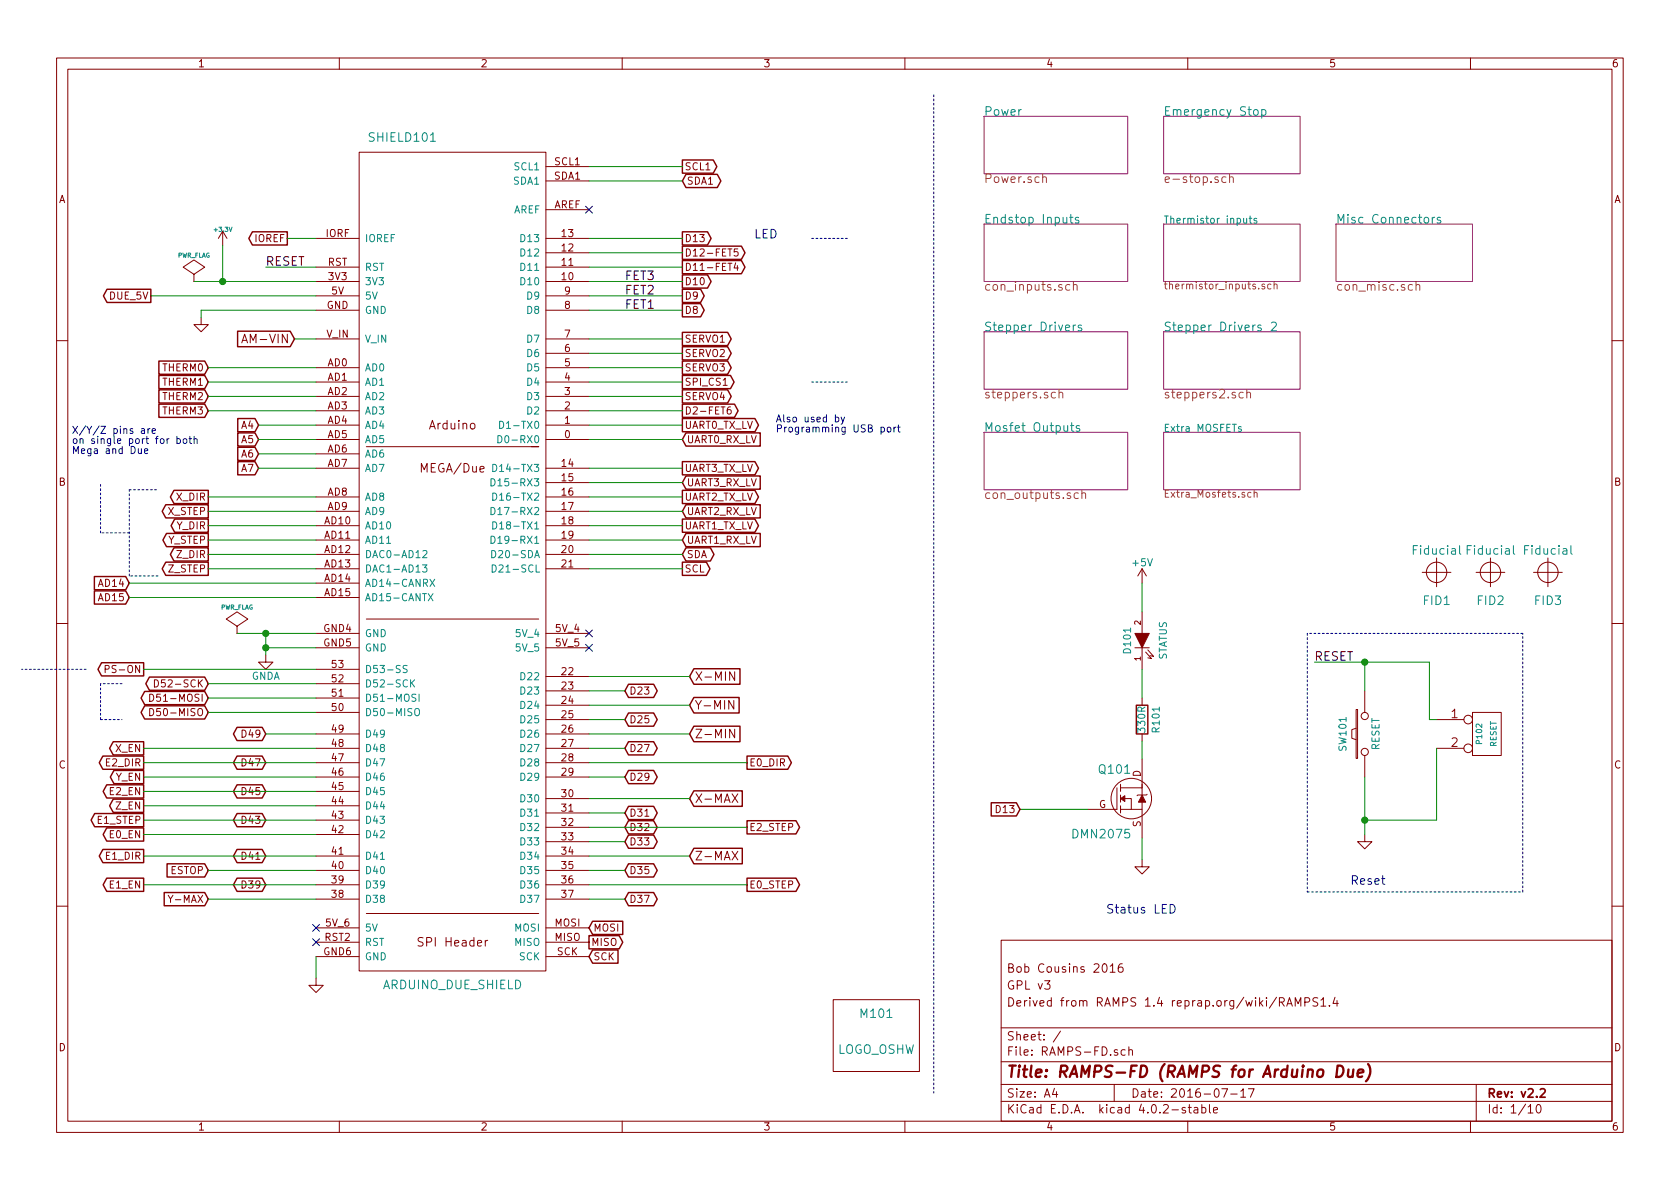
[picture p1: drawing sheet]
EESchema Schematic File Version 2
LIBS:RAMPS-FD-rescue
LIBS:power
LIBS:device
LIBS:transistors
LIBS:conn
LIBS:linear
LIBS:regul
LIBS:74xx
LIBS:cmos4000
LIBS:adc-dac
LIBS:memory
LIBS:xilinx
LIBS:microcontrollers
LIBS:dsp
LIBS:microchip
LIBS:analog_switches
LIBS:motorola
LIBS:texas
LIBS:intel
LIBS:audio
LIBS:interface
LIBS:digital-audio
LIBS:philips
LIBS:display
LIBS:cypress
LIBS:siliconi
LIBS:opto
LIBS:atmel
LIBS:contrib
LIBS:valves
LIBS:RMC
LIBS:RAMPS-FD-cache
EELAYER 25 0
EELAYER END
$Descr A4 11693 8268
encoding utf-8
Sheet 1 10
Title "RAMPS-FD (RAMPS for Arduino Due)"
Date "2016-07-17"
Rev "v2.2"
Comp ""
Comment1 "Derived from RAMPS 1.4 reprap.org/wiki/RAMPS1.4"
Comment2 "GPL v3"
Comment3 "Bob Cousins 2016"
Comment4 ""
$EndDescr
Text GLabel 900  4050 0    50   Input ~ 0
AD14
Text GLabel 900  4150 0    50   Input ~ 0
AD15
Text GLabel 1450 4750 0    50   BiDi ~ 0
D52-SCK
Text GLabel 1450 4950 0    50   BiDi ~ 0
D50-MISO
Text GLabel 4750 1250 2    50   BiDi ~ 0
SDA1
Text GLabel 4750 1150 2    50   Output ~ 0
SCL1
$Sheet
S 6850 800  1000 400 
U 5239FE5C
F0 "Power" 60
F1 "Power.sch" 60
$EndSheet
Text Notes 5400 3000 0    50   ~ 0
Also used by\nProgramming USB port
Text GLabel 4750 3750 2    50   Input ~ 0
UART1_RX_LV
Text GLabel 4750 3650 2    50   Output ~ 0
UART1_TX_LV
Text GLabel 2000 1650 0    50   Output ~ 0
IOREF
Text GLabel 2050 2350 0    60   Input ~ 0
AM-VIN
$Sheet
S 6850 2300 1000 400 
U 50FC2853
F0 "Stepper Drivers" 60
F1 "steppers.sch" 60
$EndSheet
$Sheet
S 8100 800  950  400 
U 5239FA54
F0 "Emergency Stop" 60
F1 "e-stop.sch" 60
$EndSheet
Text GLabel 1450 6050 0    50   Input ~ 0
ESTOP
$Sheet
S 8100 2300 950  400 
U 51B4E84F
F0 "Stepper Drivers 2" 60
F1 "steppers2.sch" 60
$EndSheet
Text Notes 500  3150 0    50   ~ 0
X/Y/Z pins are\non single port for both\nMega and Due
$Comp
L ARDUINO_DUE_SHIELD SHIELD101
U 1 1
P 3200 3800
F 0 "SHIELD101" H 2800 6650 60  0000 C CNN
F 1 "ARDUINO_DUE_SHIELD" H 3150 750 60  0000 C CNN
F 2 "rmc:ARDUINO_MEGA_DUE_SHIELD_FOOTPRINT_RMC" H 3200 3800 60  0001 C CNN
F 3 "" H 3200 3800 60  0001 C CNN
	1    3200 3800
	1    0    0    -1  
$EndComp
Text GLabel 1450 4850 0    50   BiDi ~ 0
D51-MOSI
Text GLabel 1000 4650 0    50   Output ~ 0
PS-ON
Text GLabel 1800 3250 0    50   Input ~ 0
A7
Text GLabel 1800 3150 0    50   Input ~ 0
A6
Text GLabel 1450 2850 0    50   Input ~ 0
THERM3
$Sheet
S 9300 1550 950  400 
U 5176EFAC
F0 "Misc Connectors" 60
F1 "con_misc.sch" 60
$EndSheet
Text GLabel 5200 5750 2    50   Output ~ 0
E2_STEP
Text GLabel 1000 5300 0    50   Output ~ 0
E2_DIR
Text GLabel 1000 5500 0    50   Output ~ 0
E2_EN
$Sheet
S 6850 3000 1000 400 
U 50FC3D20
F0 "Mosfet Outputs" 60
F1 "con_outputs.sch" 60
$EndSheet
Text GLabel 4750 1850 2    50   Output ~ 0
D11-FET4
$Comp
L LOGO_OSHW M101
U 1 1
P 6100 7200
F 0 "M101" H 6100 7350 60  0000 C CNN
F 1 "LOGO_OSHW" H 6100 7100 60  0000 C CNN
F 2 "rmc:OSHW_logo_2" H 6000 7250 60  0001 C CNN
F 3 "" H 6100 7200 60  0001 C CNN
	1    6100 7200
	1    0    0    -1  
$EndComp
Text GLabel 4350 4800 2    50   BiDi ~ 0
D23
Text GLabel 4350 5000 2    50   BiDi ~ 0
D25
Text GLabel 4350 5200 2    50   BiDi ~ 0
D27
Text GLabel 4350 5400 2    50   BiDi ~ 0
D29
Text GLabel 4350 5650 2    50   BiDi ~ 0
D31
Text GLabel 4350 5850 2    50   BiDi ~ 0
D33
Text GLabel 4350 6050 2    50   BiDi ~ 0
D35
Text GLabel 4350 6250 2    50   BiDi ~ 0
D37
Text GLabel 1850 6150 0    50   BiDi ~ 0
D39
Text GLabel 1850 5950 0    50   BiDi ~ 0
D41
Text GLabel 1850 5700 0    50   BiDi ~ 0
D43
Text GLabel 1850 5500 0    50   BiDi ~ 0
D45
Text GLabel 1850 5300 0    50   BiDi ~ 0
D47
Text GLabel 1850 5100 0    50   BiDi ~ 0
D49
Text GLabel 1800 3050 0    50   Input ~ 0
A5
NoConn ~ 2200 6550
$Comp
L GND #PWR01
U 1 1
P 2200 6800
F 0 "#PWR01" H 2200 6800 30  0001 C CNN
F 1 "GND" H 2200 6730 30  0001 C CNN
F 2 "" H 2200 6800 60  0001 C CNN
F 3 "" H 2200 6800 60  0001 C CNN
	1    2200 6800
	1    0    0    -1  
$EndComp
Text GLabel 4100 6450 2    50   Input ~ 0
MOSI
Text GLabel 4100 6650 2    50   Input ~ 0
SCK
Text GLabel 4100 6550 2    50   Output ~ 0
MISO
Text GLabel 1800 2950 0    50   Input ~ 0
A4
Text GLabel 4750 3050 2    50   Input ~ 0
UART0_RX_LV
Text GLabel 4750 2950 2    50   Output ~ 0
UART0_TX_LV
Text GLabel 4750 3950 2    50   Output ~ 0
SCL
Text GLabel 4750 3850 2    50   BiDi ~ 0
SDA
Text GLabel 4800 5100 2    60   Input ~ 0
Z-MIN
Text GLabel 4800 5950 2    60   Input ~ 0
Z-MAX
Text GLabel 1450 6250 0    50   Input ~ 0
Y-MAX
Text GLabel 4800 4900 2    60   Input ~ 0
Y-MIN
Text GLabel 4800 4700 2    60   Input ~ 0
X-MIN
Text GLabel 4800 5550 2    60   Input ~ 0
X-MAX
Text Label 4350 1950 0    60   ~ 0
FET3
Text Label 4350 2050 0    60   ~ 0
FET2
Text Label 4350 2150 0    60   ~ 0
FET1
Text GLabel 4750 2150 2    50   Output ~ 0
D8
Text GLabel 4750 2050 2    50   Output ~ 0
D9
Text GLabel 4750 1950 2    50   Output ~ 0
D10
Text GLabel 4750 2350 2    50   Output ~ 0
SERVO1
Text GLabel 4750 2450 2    50   Output ~ 0
SERVO2
Text GLabel 4750 2550 2    50   Output ~ 0
SERVO3
Text GLabel 4750 2750 2    50   Output ~ 0
SERVO4
$Sheet
S 6850 1550 1000 400 
U 50FC37D4
F0 "Endstop Inputs" 60
F1 "con_inputs.sch" 60
$EndSheet
Text GLabel 1450 3950 0    50   Output ~ 0
Z_STEP
Text GLabel 1450 3850 0    50   Output ~ 0
Z_DIR
$Comp
L PWR_FLAG #FLG02
U 1 1
P 1350 1950
F 0 "#FLG02" H 1350 2045 30  0001 C CNN
F 1 "PWR_FLAG" H 1350 2130 30  0000 C CNN
F 2 "" H 1350 1950 60  0001 C CNN
F 3 "" H 1350 1950 60  0001 C CNN
	1    1350 1950
	1    0    0    -1  
$EndComp
Text GLabel 1000 5700 0    50   Output ~ 0
E1_STEP
Text GLabel 1000 5200 0    50   Output ~ 0
X_EN
Text GLabel 1000 5950 0    50   Output ~ 0
E1_DIR
Text GLabel 1000 6150 0    50   Output ~ 0
E1_EN
Text GLabel 5200 5300 2    50   Output ~ 0
E0_DIR
Text GLabel 5200 6150 2    50   Output ~ 0
E0_STEP
Text GLabel 1000 5800 0    50   Output ~ 0
E0_EN
Text GLabel 1450 2750 0    50   Input ~ 0
THERM2
Text GLabel 1450 2650 0    50   Input ~ 0
THERM1
Text GLabel 1450 2550 0    50   Input ~ 0
THERM0
Text GLabel 1000 5600 0    50   Output ~ 0
Z_EN
Text GLabel 1450 3650 0    50   Output ~ 0
Y_DIR
Text GLabel 1450 3750 0    50   Output ~ 0
Y_STEP
Text GLabel 1000 5400 0    50   Output ~ 0
Y_EN
Text GLabel 1450 3450 0    50   Output ~ 0
X_DIR
Text GLabel 1450 3550 0    50   Output ~ 0
X_STEP
Text Notes 9400 6150 0    60   ~ 0
Reset
Text Notes 7700 6350 0    60   ~ 0
Status LED
$Comp
L GND #PWR03
U 1 1
P 9500 5800
F 0 "#PWR03" H 9500 5800 30  0001 C CNN
F 1 "GND" H 9500 5730 30  0001 C CNN
F 2 "" H 9500 5800 60  0001 C CNN
F 3 "" H 9500 5800 60  0001 C CNN
	1    9500 5800
	1    0    0    -1  
$EndComp
$Comp
L SW_PUSH SW101
U 1 1
P 9500 5100
F 0 "SW101" H 9500 5250 50  0000 C CNN
F 1 "RESET" H 9500 5020 50  0000 C CNN
F 2 "rmc:SW_6x6_MULTI" H 9500 5100 60  0001 C CNN
F 3 "" H 9500 5100 60  0001 C CNN
	1    9500 5100
	0    -1   1    0   
$EndComp
Text Label 9150 4600 0    60   ~ 0
RESET
Text Label 1850 1850 0    60   ~ 0
RESET
$Comp
L GND #PWR04
U 1 1
P 7950 5975
F 0 "#PWR04" H 7950 5975 30  0001 C CNN
F 1 "GND" H 7950 5905 30  0001 C CNN
F 2 "" H 7950 5975 60  0001 C CNN
F 3 "" H 7950 5975 60  0001 C CNN
	1    7950 5975
	1    0    0    -1  
$EndComp
$Comp
L LED D101
U 1 1
P 7950 4450
F 0 "D101" H 7950 4550 50  0000 C CNN
F 1 "STATUS" H 7950 4300 50  0000 C CNN
F 2 "rmc:LED-0805_GREEN" H 7950 4450 60  0001 C CNN
F 3 "" H 7950 4450 60  0001 C CNN
	1    7950 4450
	0    -1   -1   0   
$EndComp
$Comp
L R R101
U 1 1
P 7950 5000
F 0 "R101" V 8050 5000 50  0000 C CNN
F 1 "330R" V 7950 5000 50  0000 C CNN
F 2 "Resistors_SMD:R_0603" H 7950 5000 60  0001 C CNN
F 3 "" H 7950 5000 60  0001 C CNN
	1    7950 5000
	1    0    0    -1  
$EndComp
$Comp
L +3.3V #PWR05
U 1 1
P 1550 1700
F 0 "#PWR05" H 1550 1660 30  0001 C CNN
F 1 "+3.3V" H 1550 1810 30  0000 C CNN
F 2 "" H 1550 1700 60  0001 C CNN
F 3 "" H 1550 1700 60  0001 C CNN
	1    1550 1700
	1    0    0    -1  
$EndComp
$Comp
L GND #PWR06
U 1 1
P 1400 2200
F 0 "#PWR06" H 1400 2200 30  0001 C CNN
F 1 "GND" H 1400 2130 30  0001 C CNN
F 2 "" H 1400 2200 60  0001 C CNN
F 3 "" H 1400 2200 60  0001 C CNN
	1    1400 2200
	1    0    0    -1  
$EndComp
Text GLabel 4750 2650 2    50   Output ~ 0
SPI_CS1
Text GLabel 4750 3350 2    50   Input ~ 0
UART3_RX_LV
Text GLabel 4750 3250 2    50   Output ~ 0
UART3_TX_LV
Text GLabel 4750 3550 2    50   Input ~ 0
UART2_RX_LV
Text GLabel 4750 3450 2    50   Output ~ 0
UART2_TX_LV
Text GLabel 4750 1750 2    50   Output ~ 0
D12-FET5
Text GLabel 4750 2850 2    50   Output ~ 0
D2-FET6
$Sheet
S 8100 3000 950  400 
U 523E5F7E
F0 "Extra MOSFETs" 50
F1 "Extra_Mosfets.sch" 50
$EndSheet
Text GLabel 4350 5750 2    50   BiDi ~ 0
D32
Text GLabel 4750 1650 2    50   Output ~ 0
D13
$Comp
L CONN_2 P102
U 1 1
P 10350 5100
F 0 "P102" V 10300 5100 40  0000 C CNN
F 1 "RESET" V 10400 5100 40  0000 C CNN
F 2 "w_pin_strip:pin_strip_2" H 10350 5100 60  0001 C CNN
F 3 "" H 10350 5100 60  0000 C CNN
	1    10350 5100
	1    0    0    -1  
$EndComp
$Sheet
S 8100 1550 950  400 
U 52C42F11
F0 "Thermistor inputs" 50
F1 "thermistor_inputs.sch" 50
$EndSheet
Text GLabel 1050 2050 0    50   Output ~ 0
DUE_5V
NoConn ~ 2200 6450
NoConn ~ 4100 4400
NoConn ~ 4100 4500
$Comp
L GNDA #PWR07
U 1 1
P 1850 4550
F 0 "#PWR07" H 1850 4300 50  0001 C CNN
F 1 "GNDA" H 1850 4400 50  0000 C CNN
F 2 "" H 1850 4550 50  0000 C CNN
F 3 "" H 1850 4550 50  0000 C CNN
	1    1850 4550
	1    0    0    -1  
$EndComp
$Comp
L PWR_FLAG #FLG08
U 1 1
P 1650 4400
F 0 "#FLG08" H 1650 4495 30  0001 C CNN
F 1 "PWR_FLAG" H 1650 4580 30  0000 C CNN
F 2 "" H 1650 4400 60  0001 C CNN
F 3 "" H 1650 4400 60  0001 C CNN
	1    1650 4400
	1    0    0    -1  
$EndComp
$Comp
L +5V #PWR09
U 1 1
P 7950 4050
F 0 "#PWR09" H 7950 3900 50  0001 C CNN
F 1 "+5V" H 7950 4190 50  0000 C CNN
F 2 "" H 7950 4050 50  0000 C CNN
F 3 "" H 7950 4050 50  0000 C CNN
	1    7950 4050
	1    0    0    -1  
$EndComp
$Comp
L MOSFET_N Q101
U 1 1
P 7875 5550
F 0 "Q101" H 7875 5750 60  0000 R CNN
F 1 "DMN2075" H 7875 5300 60  0000 R CNN
F 2 "libcms:SOT23GDS" H 7875 5550 60  0001 C CNN
F 3 "~" H 7875 5550 60  0000 C CNN
	1    7875 5550
	1    0    0    -1  
$EndComp
NoConn ~ 4100 1450
Wire Wire Line
	2200 4150 900  4150
Wire Notes Line
	1100 4000 900  4000
Wire Notes Line
	900  4000 900  3400
Wire Wire Line
	4800 4700 4100 4700
Wire Wire Line
	1450 3650 2200 3650
Wire Wire Line
	1450 3850 2200 3850
Wire Wire Line
	1000 5800 2200 5800
Wire Wire Line
	4100 6250 4350 6250
Wire Wire Line
	4100 5850 4350 5850
Wire Wire Line
	4100 5650 4350 5650
Wire Wire Line
	4100 5200 4350 5200
Wire Wire Line
	4100 4800 4350 4800
Wire Wire Line
	1000 5950 2200 5950
Wire Wire Line
	1000 5700 2200 5700
Wire Wire Line
	1000 5300 2200 5300
Wire Wire Line
	4750 3450 4100 3450
Wire Wire Line
	2200 5100 1850 5100
Wire Wire Line
	2200 6650 2200 6800
Wire Wire Line
	4100 2950 4750 2950
Wire Wire Line
	4750 3850 4100 3850
Wire Wire Line
	4750 3250 4100 3250
Wire Wire Line
	4100 2850 4750 2850
Wire Wire Line
	4750 2150 4100 2150
Wire Wire Line
	4750 1950 4100 1950
Wire Wire Line
	4750 2650 4100 2650
Wire Wire Line
	4750 2550 4100 2550
Wire Wire Line
	4750 1850 4100 1850
Wire Notes Line
	10600 6200 10600 4400
Wire Notes Line
	10600 4400 9100 4400
Wire Wire Line
	1000 5400 2200 5400
Wire Wire Line
	1350 1950 2200 1950
Wire Wire Line
	4100 6150 5200 6150
Wire Wire Line
	4100 4900 4800 4900
Wire Wire Line
	4100 5300 5200 5300
Wire Wire Line
	4100 5950 4800 5950
Wire Wire Line
	2200 3950 1450 3950
Wire Wire Line
	2200 3250 1800 3250
Wire Wire Line
	2200 2750 1450 2750
Wire Wire Line
	2200 2550 1450 2550
Wire Wire Line
	9500 5400 9500 5800
Wire Wire Line
	7100 5625 7575 5625
Wire Wire Line
	7950 5825 7950 5975
Wire Wire Line
	1550 1950 1550 1700
Wire Wire Line
	7950 4850 7950 4650
Wire Wire Line
	1850 1850 2200 1850
Wire Wire Line
	2050 2350 2200 2350
Wire Wire Line
	1450 2650 2200 2650
Wire Wire Line
	2200 3150 1800 3150
Wire Wire Line
	1450 3450 2200 3450
Wire Wire Line
	900  4050 2200 4050
Wire Wire Line
	2200 6250 1450 6250
Wire Wire Line
	4800 5550 4100 5550
Wire Wire Line
	4800 5100 4100 5100
Wire Wire Line
	1450 4750 2200 4750
Wire Wire Line
	1450 4950 2200 4950
Wire Wire Line
	1450 4850 2200 4850
Wire Wire Line
	2200 1650 2000 1650
Wire Wire Line
	4750 1150 4100 1150
Wire Wire Line
	4750 1250 4100 1250
Connection ~ 1550 1950
Wire Wire Line
	2200 5200 1000 5200
Wire Wire Line
	4750 1650 4100 1650
Wire Notes Line
	9100 4400 9100 6200
Wire Notes Line
	9100 6200 10600 6200
Wire Wire Line
	4750 2450 4100 2450
Wire Wire Line
	4750 2050 4100 2050
Wire Wire Line
	4750 1750 4100 1750
Wire Wire Line
	4750 2750 4100 2750
Wire Wire Line
	4100 3350 4750 3350
Wire Wire Line
	4100 3750 4750 3750
Wire Wire Line
	4750 3650 4100 3650
Wire Wire Line
	4750 3950 4100 3950
Wire Wire Line
	4750 3050 4100 3050
Wire Wire Line
	1800 2950 2200 2950
Wire Wire Line
	1800 3050 2200 3050
Wire Wire Line
	2200 5600 1000 5600
Wire Wire Line
	1000 4650 2200 4650
Wire Wire Line
	4100 3550 4750 3550
Wire Wire Line
	1000 5500 2200 5500
Wire Wire Line
	1000 6150 2200 6150
Wire Wire Line
	4100 5000 4350 5000
Wire Wire Line
	4100 5400 4350 5400
Wire Wire Line
	4100 5750 5200 5750
Wire Wire Line
	4350 6050 4100 6050
Wire Wire Line
	4750 2350 4100 2350
Wire Wire Line
	1450 6050 2200 6050
Wire Wire Line
	9150 4600 9950 4600
Wire Wire Line
	9500 4600 9500 4800
Wire Wire Line
	1450 2850 2200 2850
Wire Wire Line
	1450 3750 2200 3750
Wire Wire Line
	1450 3550 2200 3550
Wire Notes Line
	6500 650  6500 7600
Wire Wire Line
	2200 2150 1400 2150
Wire Wire Line
	1400 2150 1400 2200
Wire Notes Line
	900  3400 1100 3400
Wire Notes Line
	5650 1650 5900 1650
Wire Notes Line
	900  3700 700  3700
Wire Notes Line
	700  3700 700  3350
Wire Notes Line
	850  4750 700  4750
Wire Notes Line
	700  4750 700  5000
Wire Notes Line
	700  5000 850  5000
Wire Notes Line
	600  4650 150  4650
Wire Notes Line
	5650 2650 5900 2650
Wire Wire Line
	9950 4600 9950 5000
Wire Wire Line
	9950 5000 10000 5000
Connection ~ 9500 4600
Wire Wire Line
	10000 5200 10000 5700
Wire Wire Line
	10000 5700 9500 5700
Connection ~ 9500 5700
Wire Wire Line
	2200 2050 1050 2050
Wire Wire Line
	2200 4500 1850 4500
Wire Wire Line
	1850 4400 1850 4550
Wire Wire Line
	1650 4400 2200 4400
Connection ~ 1850 4500
Connection ~ 1850 4400
Wire Wire Line
	7950 4050 7950 4250
Wire Wire Line
	7950 5275 7950 5150
Text GLabel 7100 5625 0    50   Input ~ 0
D13
Text Notes 5250 1650 0    60   ~ 0
LED
$Comp
L Fiducial FID2
U 1 1
P 10375 3975
F 0 "FID2" H 10375 3775 60  0000 C CNN
F 1 "Fiducial" H 10375 4125 60  0000 C CNN
F 2 "Fiducials:Fiducial_1mm_Dia_2.54mm_Outer_CopperTop" H 10275 3675 60  0001 C CNN
F 3 "" H 10375 3975 60  0000 C CNN
	1    10375 3975
	1    0    0    -1  
$EndComp
$Comp
L Fiducial FID3
U 1 1
P 10775 3975
F 0 "FID3" H 10775 3775 60  0000 C CNN
F 1 "Fiducial" H 10775 4125 60  0000 C CNN
F 2 "Fiducials:Fiducial_1mm_Dia_2.54mm_Outer_CopperTop" H 10675 3675 60  0001 C CNN
F 3 "" H 10775 3975 60  0000 C CNN
	1    10775 3975
	1    0    0    -1  
$EndComp
$Comp
L Fiducial FID1
U 1 1
P 10000 3975
F 0 "FID1" H 10000 3775 60  0000 C CNN
F 1 "Fiducial" H 10000 4125 60  0000 C CNN
F 2 "Fiducials:Fiducial_1mm_Dia_2.54mm_Outer_CopperTop" H 9900 3675 60  0001 C CNN
F 3 "" H 10000 3975 60  0000 C CNN
	1    10000 3975
	1    0    0    -1  
$EndComp
$EndSCHEMATC
